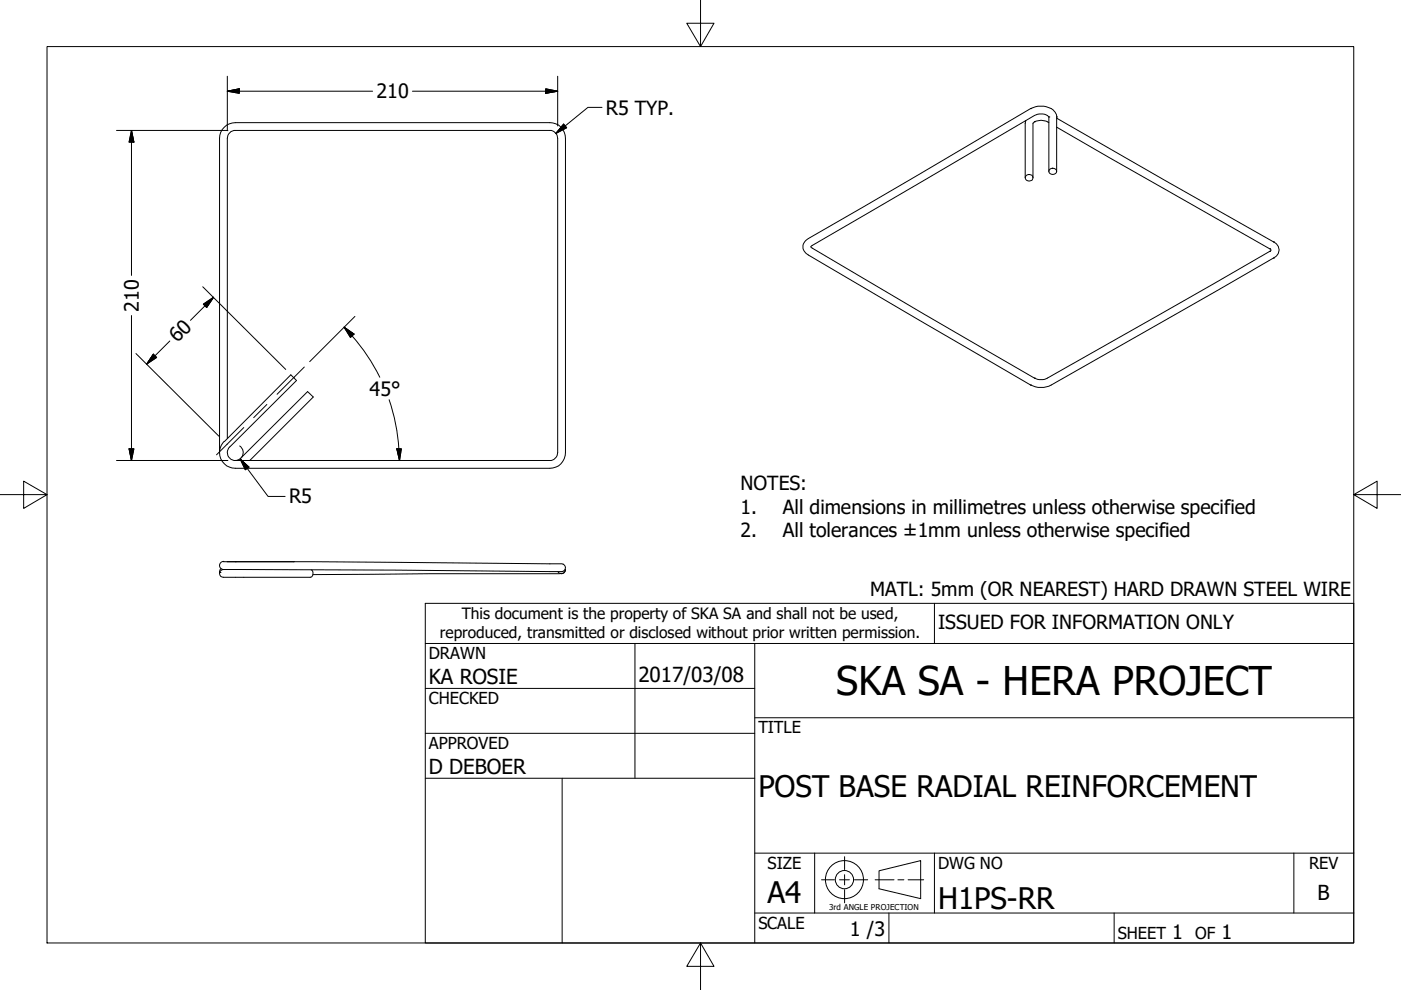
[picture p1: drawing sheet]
<svg xmlns="http://www.w3.org/2000/svg" width="297mm" height="210mm" viewBox="0 0 297 210" stroke-linecap="round" stroke-linejoin="round" font-family="sans-serif">
<!-- layer: Visible (ANSI) -->
<g fill="none" stroke="#000" stroke-width=".21">
<path d="M47.6 27a3.4 3.4 0 0 1 2.3-1h66.7a3.3 3.3 0 0 1 3.3 3.3v66.7a3.3 3.3 0 0 1-3.3 3.3h-66.7a3.4 3.4 0 0 1-3.4-3.3v-66.7a3.2 3.2 0 0 1 1.1-2.3zM217.5 25.6l-.1 .5v11.6M217.6 37.2a.79 .79 0 0 1 1.1-.1 .79 .79 0 0 1 .1 1.1 .79 .79 0 0 1-1.1 .1 .79 .79 0 0 1-.1-1.1zM218.5 23h.1M218.5 23a4.3 4.3 0 0 1 5.2 .8l.3 .4v.6M218.5 23l-23.6 13.9-23.5 13.7a1.91 1.91 0 0 0-1.2 1.7 1.91 1.91 0 0 0 1.2 1.8l47.1 27.5M219.3 25.8h.1M219.3 25.8l-.3 .3v11.6M219.3 25.8a3.1 3.1 0 0 1 3.1 .2M222.4 24.8h.1M222.4 24.8a2.41 2.41 0 0 0-3.1-.3l-47.4 27.8 .3 .3 23.6 13.9 23.5 13.7M222.4 24.8v11.6"/>
<path d="M222.4 36a.83 .83 0 0 1 1-.3 .83 .83 0 0 1 .6 .9 .83 .83 0 0 1-1 .4 .83 .83 0 0 1-.6-1zM224 24.8h.1M224 27l45.4 25.8 .1 .3-.3 .2M224 25.1l46 26.2M224 24.8v11.6M269.2 53.3h.1M269.2 52.7h.1M269.2 53.3l-47.1 26.9a3.1 3.1 0 0 1-2.8 0M270 54.7h.1M270 51.3h.1M270 54.7l-47.1 26.9a5 5 0 0 1-4.4 0M270 51.3a1.82 1.82 0 0 1 1.2 1.7 1.82 1.82 0 0 1-1.2 1.7"/>
<path d="M47.5 93.6a3.3 3.3 0 0 0-1 2.4M47.6 93.6l14.1-14.1 1.2 1.2-14.2 14.1-.4 .5-.1 .7M48.2 92.9v-63.6a1.74 1.74 0 0 1 1.7-1.6h66.7a1.74 1.74 0 0 1 1.6 1.6v66.7a1.74 1.74 0 0 1-1.6 1.6h-66.7a1.74 1.74 0 0 1-1.7-1.6M51.1 97.1l14.1-14.1 1.2 1.2-13.4 13.4M51.1 97.1l-.6 .4-.6 .1M218.5 81.6h.1M219.3 80.2h.1M47.4 119.1h2.5M47.5 119a.86 .86 0 0 0-1 .8 .86 .86 0 0 0 .9 .9M48.1 119.1h14.3M49.9 119.1h.1M49.9 119.1h16.6l51.1 .4a3 3 0 0 1 2 .3 .81 .81 0 0 1 .2 .9 .81 .81 0 0 1-.7 .5l-71.7-.5"/>
<path d="M46.6 121.4h.1M46.9 120.6l-.3 .3-.1 .7M47.4 120.7a.83 .83 0 0 0-.9 .9 .83 .83 0 0 0 .9 .8h18.4a.9 .9 0 0 0 .2-1.6M47.4 120.7h.1M119.9 120.8a.86 .86 0 0 1-.6 .8 .86 .86 0 0 1-1-.4M119.9 120.7a1.12 1.12 0 0 1-1.4 .9l-52.1 .2"/>
</g>
<!-- layer: Border (ANSI) -->
<path d="M148.5 -.1v10l-2.9-5h5.8l-2.9 5M10 9.9h277v190h-277zM0 104.9h10l-5-2.9v5.8l5-2.9M287 104.9l5 2.9v-5.8l-5 2.9h10M148.5 199.9l2.9 5h-5.8l2.9-5v10" fill="none" stroke="#000" stroke-width=".21"/>
<!-- layer: Title (ANSI) -->
<g fill="none" stroke="#000" stroke-width=".21">
<path d="M90.2 127.9h196.8v72h-196.8zM90.2 136.4h196.8M134.6 136.4v28.6M160 136.4v63.5M198.1 127.9v8.5M90.2 146h69.8M90.2 155.5h69.8M160 152.2h127M90.2 165h69.8M119.2 165v34.9M160 193.6h127M160 180.9h127"/>
<path d="M172.7 180.9v12.7M188.5 193.6v6.3M198.1 180.9v12.7M236.2 193.6v6.3M274.3 180.9v12.7"/>
</g>
<!-- layer: Dimension (ANSI) -->
<g fill="none" stroke="#000" stroke-width=".21">
<path d="M48.2 19.3l2.5-.5v1zM48.2 19.3h30.8M48.2 16.2v11.5M87.4 19.3h30.8M115.7 18.8l2.5 .5-2.5 .5zM118.2 16.2v10.5M24.7 27.7h23.6M27.9 27.7l.5 2.4h-1zM27.9 27.7v30.7M119.5 26.3l.6 .8-2.2 1.2zM127.6 22.8h-2.9l-6.8 5.5M27.9 66.9v30.7"/>
<path d="M28.8 75l17.6 17.5M32.5 75.1l.7 .7-2.1 1.4zM36 72.3l-4.9 4.9M43 60.8l17.6 17.5M43.1 64.5l2.2-1.5-1.5 2.2zM45.3 63l-4.9 4.9M73 69.4l2.1 1.4-.8 .7zM73 69.4l1.7 1.8M74.7 71.2a40 40 0 0 1 5.8 8.8M75.2 67.1l-9.5 9.6M24.7 97.6h23.6M27.4 95.2h1l-.5 2.4z"/>
<path d="M50.8 94.6a1.68 1.68 0 0 1 .5 2.3M50.9 97.3l1.9 1.7-.8 .6zM50.9 97.3l5.9 8h3.7M82.5 84.8a40 40 0 0 1 2.1 10.4M84.1 95.2h1l-.4 2.4zM84.6 95.2l.1 2.4"/>
</g>
<g fill="#000" stroke="#000" stroke-width=".21">
<path d="M48.2 19.3l2.5-.5zM48.2 19.3l2.5-.5v1zM115.7 19.8l2.5-.5zM115.7 18.8l2.5 .5-2.5 .5zM27.9 27.7l.5 2.4zM27.9 27.7l.5 2.4h-1zM119.5 26.3l-1.6 2zM119.5 26.3l.6 .8-2.2 1.2zM32.5 75.1l-1.4 2.1zM32.5 75.1l.7 .7-2.1 1.4zM45.3 63l-1.5 2.2zM43.1 64.5l2.2-1.5-1.5 2.2z"/>
<path d="M73 69.4l2.1 1.4zM73 69.4l2.1 1.4-.8 .7zM27.4 95.2l.5 2.4zM27.4 95.2h1l-.5 2.4zM50.9 97.3l1.9 1.7zM50.9 97.3l1.9 1.7-.8 .6zM84.1 95.2l.6 2.4zM84.1 95.2h1l-.4 2.4z"/>
</g>
<!-- layer: Centerline (ANSI) -->
<path d="M64.5 77.8l-5.8 5.8M51.7 90.6l-5.8 5.8M56.6 85.8l-2.8 2.8" fill="none" stroke="#000" stroke-width=".21"/>
<!-- layer: Sketch Geometry (ANSI) -->
<g fill="none" stroke="#000" stroke-width=".21">
<path d="M174.2 186.5h2.7M178 186.5h2.1M179.1 181.6v2.8M179.1 185.5v2.1M179.1 188.6v2.8M181.2 186.5h2.8M185.5 186.5h4M186.4 184.6l8.8-2.1v8l-8.8-2.1zM190.4 186.5h1.2M192.5 186.5h3.3"/>
<circle cx="179" cy="186.5" r="4"/>
<circle cx="179" cy="186.5" r="1.94"/>
</g>
<text font-size="8.4" x="177.3" y="147.4">SKA SA - HERA PROJECT</text>
<g font-size="6.3">
<text x="160.8" y="169">POST BASE RADIAL REINFORCEMENT</text>
<text x="162.8" y="191.4">A4</text>
<text x="198.9" y="192.7">H1PS-RR</text>
</g>
<g font-size="4.4">
<text x="90.9" y="145.1">KA ROSIE</text>
<text x="135.4" y="144.5">2017/03/08</text>
<text x="90.9" y="164.1">D DEBOER</text>
<text x="279.3" y="190.7">B</text>
</g>
<g font-size="4.2">
<text x="79.8" y="20.9">210</text>
<text x="128.5" y="24.3">R5 TYP.</text>
<text x="29.4" y="66.1" transform="rotate(-90 29.4 66.1)">210</text>
<text x="37.7" y="72.8" transform="rotate(-45 37.7 72.8)">60</text>
<text x="78.4" y="83.9">45°</text>
<text x="61.3" y="106.7">R5</text>
<text x="180.2" y="198.5">1 /3</text>
<text x="248.5" y="199.1">1</text>
<text x="259" y="199.1">1</text>
</g>
<g font-size="4.1">
<text x="157" y="104">NOTES:</text>
<text x="157" y="108.9">1.</text>
<text x="157" y="113.8">2.</text>
<text x="166" y="108.9">All dimensions in millimetres unless otherwise specified</text>
<text x="166" y="113.8">All tolerances ±1mm unless otherwise specified</text>
<text x="184.5" y="126.5">MATL: 5mm (OR NEAREST) HARD DRAWN STEEL WIRE</text>
<text x="198.9" y="133.4">ISSUED FOR INFORMATION ONLY</text>
</g>
<g font-size="3.5">
<text x="90.9" y="139.7">DRAWN</text>
<text x="90.9" y="149.3">CHECKED</text>
<text x="160.8" y="155.5">TITLE</text>
<text x="90.9" y="158.8">APPROVED</text>
<text x="162.8" y="184.2">SIZE</text>
<text x="198.9" y="184.2">DWG NO</text>
<text x="277.6" y="184.2">REV</text>
<text x="160.8" y="196.9">SCALE</text>
<text x="237" y="199.1">SHEET</text>
<text x="253.4" y="199.1">OF</text>
</g>
<g font-size="3.3">
<text x="97.9" y="131.3">This document is the property of SKA SA and shall not be used,</text>
<text x="93.3" y="135.2">reproduced, transmitted or disclosed without prior written permission.</text>
</g>
<text font-size="1.7" x="175.8" y="192.9">3rd ANGLE PROJECTION</text>
</svg>
